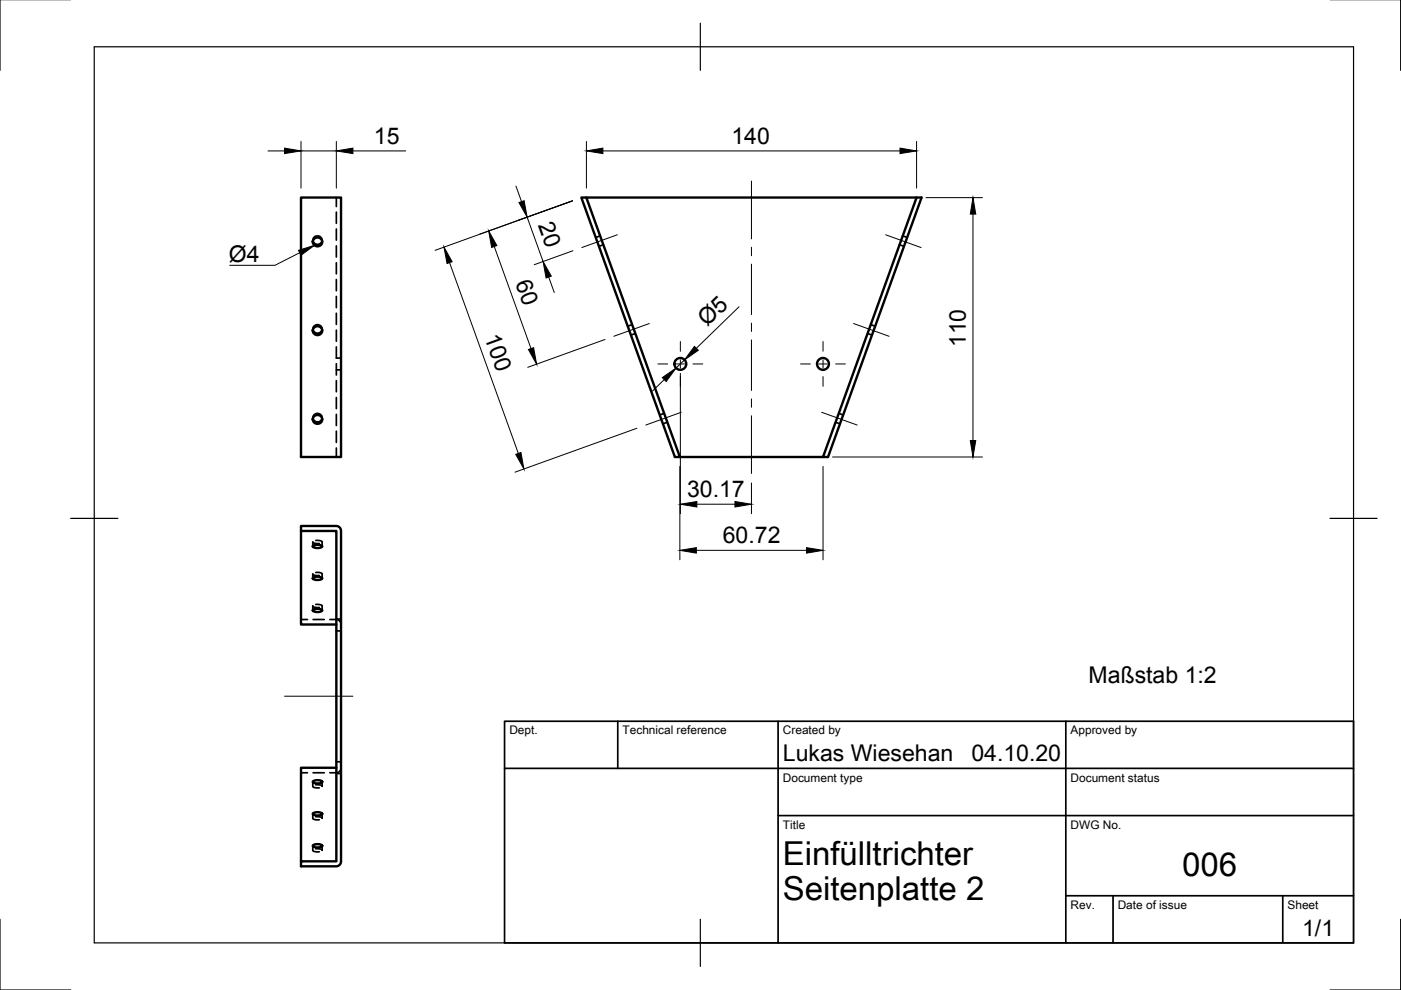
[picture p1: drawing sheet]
<svg xmlns="http://www.w3.org/2000/svg" width="297mm" height="210mm" viewBox="0 0 297 210" stroke-linecap="round" stroke-linejoin="round" font-family="sans-serif">
<!-- layer: Verdeckt -->
<g fill="none" stroke="#000" stroke-width=".36">
<path d="M66.3 51v.3M66.3 51.1a.99 .99 0 0 1 1-1.1 .99 .99 0 0 1 1 1.1M68.3 51v.3M71.3 41.9v1.9M71.3 45v2.4M71.3 48.5v2.4M71.3 52.1v2.4M71.3 55.7v2.4M71.3 59.3v2.4M127.3 50l-1 .3M127.9 51.9l-.9 .3M190.7 51.9l1 .3"/>
<path d="M191.4 50l.9 .3M66.3 69.8v.3M66.3 69.9a.99 .99 0 0 1 1-1.1 .99 .99 0 0 1 1 1.1M68.3 69.8v.3M71.3 62.8v2.4M71.3 66.4v2.4M71.3 70v2.4M71.3 73.5v2.4M71.3 77.1v2.4M71.3 75.9h1M71.3 78.4h1M134 68.8l-.9 .4"/>
<path d="M134.7 70.7l-.9 .3M183.9 70.7l1 .3M184.6 68.8l.9 .4M66.3 88.6v.3M66.3 88.8a.99 .99 0 0 1 1-1.2 .99 .99 0 0 1 1 1.2M68.3 88.6v.3M71.3 80.7v2.4M71.3 84.3v2.3M71.3 87.9v2.3M71.3 91.4v2.4M71.3 95v1.9M140.8 87.6l-.9 .4"/>
<path d="M141.5 89.5l-1 .4M177.2 89.5l.9 .4M177.8 87.6l1 .4M67 114.6l1.2 .2 .1 1.1M67.7 115.2h-.9l-.5-.3v1M63.8 131.4h1.4M66.4 131.4h2.3M67 128.2l1.2 .1 .1 1.1M67 121.4h.7l.5 .2 .1 1M67.7 128.8h-.9l-.5-.3v.9M67.7 122h-.9l-.5-.3v.9M69.9 131.4h1.4a1.05 1.05 0 0 1 1 1"/>
<path d="M71.3 131.2h1M71.3 133.8h1M63.8 163.8h1.4M66.3 165.8l.1 1 1.3 .2M66.3 172.6l.1 1 .5 .2h.8M66.3 179.3l.1 1.1 1.3 .2M66.4 163.8h2.3M68.3 165.8v.9l-.5-.3h-.9M68.3 172.6v.9l-.5-.3h-.9M68.3 179.3v1l-.5-.3h-.9M71.3 161.5h1M71.3 164h1"/>
<path d="M72.3 162.8a1.05 1.05 0 0 1-1 1h-1.4"/>
</g>
<!-- layer: Sichtbar -->
<g fill="none" stroke="#000" stroke-width=".51">
<path d="M63.8 41.9h8.5v55h-8.5zM66.3 51.1a1.02 1.02 0 0 0 1 .8 1.02 1.02 0 0 0 1-.8M124.3 41.9l19.8 55h-1l-19.8-55h72.1l-19.8 55h-1.1M194.3 41.9l-19.8 55h-30.4M66.3 69.9a1.02 1.02 0 0 0 1 .8 1.02 1.02 0 0 0 1-.8M66.3 88.8a1.02 1.02 0 0 0 1 .7 1.02 1.02 0 0 0 1-.7M63.8 111.5h7.5a1.04 1.04 0 0 1 1 1.1v70a1.05 1.05 0 0 1-1 1.1h-7.5v-1.1h7.5v-70h-7.5zM63.8 112.6v19.8h7.5M66.4 115.7l.5-.2h.8l.6 .3a1.62 1.62 0 0 1-2 0zM66.4 129.3l.5-.2h.8l.6 .3a1.62 1.62 0 0 1-2 0zM66.4 122.5l.5-.2h.8l.6 .3a1.62 1.62 0 0 1-2 0zM66.4 165.6l.5-.2h.8l.6 .4a1.62 1.62 0 0 1-2 0z"/>
<path d="M66.4 172.4l.5-.2h.8l.6 .4a1.62 1.62 0 0 1-2 0zM66.4 179.2l.5-.2h.8l.6 .3a1.62 1.62 0 0 1-2 0zM71.3 162.8h-7.5v19.8"/>
<circle cx="67.3" cy="51.3" r=".98"/>
<circle cx="67.3" cy="70.1" r=".98"/>
<circle cx="144.2" cy="77.2" r="1.26"/>
<circle cx="174.5" cy="77.2" r="1.26"/>
<circle cx="67.3" cy="88.9" r=".98"/>
</g>
<!-- layer: Border -->
<path d="M0 -.1v15M297 -.1v15M20 9.9h267v190h-267zM148.5 4.9v10M15 109.9h10M282 109.9h10M0 194.9v15h15M148.5 194.9v10M297 194.9v15h-15" fill="none" stroke="#000" stroke-width=".25"/>
<!-- layer: TitleBlock -->
<path d="M107 152.9h180v47h-180zM131 152.9v10M165 152.9v47M226 152.9v47M107 162.9h180M165 172.9h122M226 189.9h61M236 189.9v10M272 189.9v10" fill="none" stroke="#000" stroke-width=".36"/>
<!-- layer: Center Lines -->
<g fill="none" stroke="#000" stroke-width=".21">
<path d="M159.3 38.4v12.2M130.9 49.8l-7.5 2.7M159.3 52.4v1.8M159.3 56v10.7M187.8 49.8l7.5 2.7M137.7 68.6l-7.6 2.7M139.5 77.2h2.1M143.3 77.2h1.8M144.3 72.4v2.1M144.3 76.3v1.8M144.3 79.8v2.1M146.9 77.2h2.1"/>
<path d="M159.3 68.5v1.8M159.3 72.1v10.7M169.7 77.2h2.1M173.6 77.2h1.8M174.5 72.4v2.1M174.5 76.3v1.8M174.5 79.8v2.1M177.2 77.2h2M181 68.6l7.5 2.7M144.4 87.4l-7.5 2.7M159.3 84.6v1.8M159.3 88.2v12.2"/>
<path d="M174.2 87.4l7.5 2.7M60.3 147.6h14.5"/>
</g>
<!-- layer: Dimensions -->
<g fill="none" stroke="#000" stroke-width=".21">
<path d="M56.8 32h3.5M63.8 32h7.5M63.8 30v9.9M71.3 30v9.9M74.8 32h11.2M109.4 39.4l1.2 3.3M124.3 30v9.9M127.8 32h63M194.3 30v9.9M95.3 55.7l14.6 40.4M104.8 52.3l7.8 21.6M109.9 46.7l11.5-4.1-29.2 10.5"/>
<path d="M111.8 46l3.3 9.4M116.3 58.7l1.2 3.3M121.5 53.2l-8.2 2.9M196.3 41.9h12M206.3 45.4v48M128.3 72l-16.4 5.9M144.3 79.2v29.7M145.1 76.3l-1.8 1.7M156.7 65l-9.1 8.8M135 90.8l-25.8 9.3M140.8 80.5l-2.5 2.4M144.1 98.9v19.8"/>
<path d="M174.5 98.9v19.8M176.5 96.9h31.8M147.6 116.7h23.4M147.7 106.9h8.1M159.3 102.4v6.5"/>
</g>
<g fill="#000" stroke="#000" stroke-width=".21">
<path d="M60.3 31.4l3.5 .6-3.5 .6zM71.3 32l3.5-.6v1.2zM124.3 32l3.5-.6v1.2zM190.8 31.4l3.5 .6-3.5 .6zM94.1 52.4l1.8 3.1-1.1 .4zM103.6 49l1.7 3.1-1.1 .4zM110 42.9l1.1-.3 .7 3.4zM115.1 55.4l1.8 3.1-1.1 .4zM206.3 41.9l.6 3.5h-1.2zM112 74.1l1.1-.4 .7 3.5zM147.2 73.4l.9 .9-3 2zM109.3 96.3l1.1-.4 .7 3.5z"/>
<path d="M140.4 80.1l2.9-2.1-2.1 2.9zM205.7 93.4h1.2l-.6 3.5zM144.1 116.7l3.5-.6v1.2zM144.3 106.9l3.4-.6v1.2zM155.8 106.3l3.5 .6-3.5 .6zM171 116.1l3.5 .6-3.5 .6z"/>
</g>
<!-- layer: Annotations -->
<path d="M63.3 53.1l3.4-1.1-2.9 2.1z" fill="#000" stroke="#000" stroke-width=".21"/>
<path d="M63.5 53.6l-5.2 2.7h-9.6" fill="none" stroke="#000" stroke-width=".21"/>
<g font-size="7">
<text x="166" y="183.4">Einfülltrichter</text>
<text x="250.7" y="185.8">006</text>
<text x="166" y="190.9">Seitenplatte 2</text>
</g>
<g font-size="4.9">
<text x="79.3" y="30.4">15</text>
<text x="155.1" y="30.4">140</text>
<text x="114" y="47.7" transform="rotate(70 114 47.7)">20</text>
<text x="48.5" y="55.6">Ø4</text>
<text x="109.2" y="60" transform="rotate(70 109.2 60)">60</text>
<text x="102.6" y="71.4" transform="rotate(70 102.6 71.4)">100</text>
<text x="149.9" y="69.3" transform="rotate(-44 149.9 69.3)">Ø5</text>
<text x="204.7" y="73.6" transform="rotate(-90 204.7 73.6)">110</text>
<text x="145.7" y="105.4">30.17</text>
<text x="153.2" y="115.1">60.72</text>
<text x="230.8" y="144.9">Maßstab 1:2</text>
<text x="166" y="161.4">Lukas Wiesehan</text>
<text x="206" y="161.4">04.10.20</text>
<text x="276.1" y="198.5">1/1</text>
</g>
<g font-size="2.5">
<text x="108" y="155.7">Dept.</text>
<text x="132" y="155.7">Technical reference</text>
<text x="166" y="155.7">Created by</text>
<text x="227" y="155.7">Approved by</text>
<text x="166" y="165.7">Document type</text>
<text x="227" y="165.7">Document status</text>
<text x="166" y="175.7">Title</text>
<text x="227" y="175.7">DWG No.</text>
<text x="227" y="192.7">Rev.</text>
<text x="237" y="192.7">Date of issue</text>
<text x="273" y="192.7">Sheet</text>
</g>
</svg>
